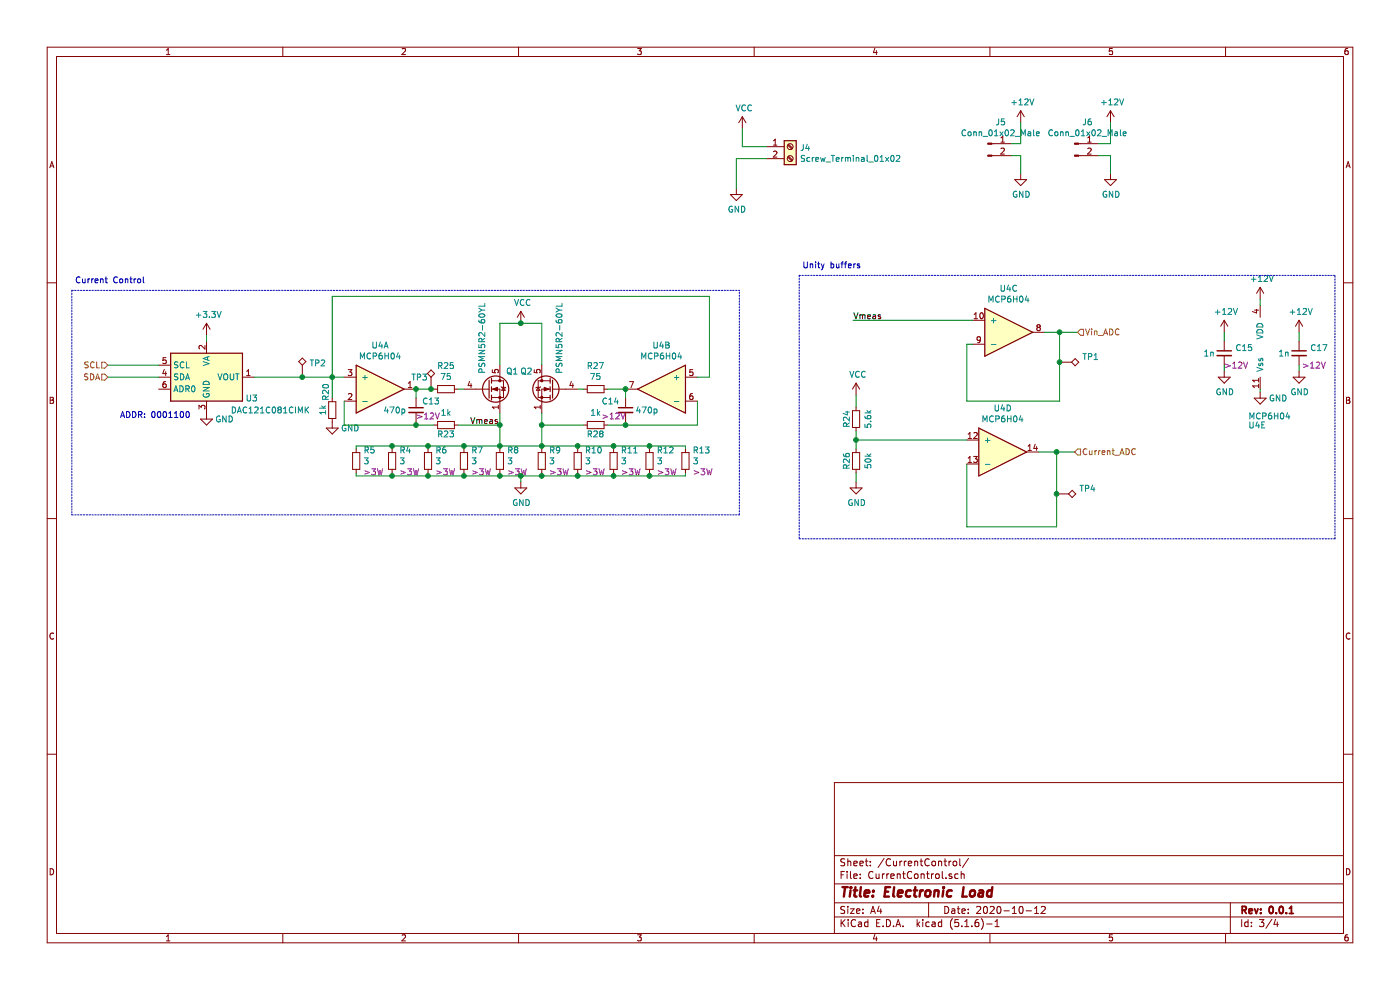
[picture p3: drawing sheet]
EESchema Schematic File Version 4
EELAYER 30 0
EELAYER END
$Descr A4 11693 8268
encoding utf-8
Sheet 3 4
Title "Electronic Load"
Date "2020-10-12"
Rev "0.0.1"
Comp ""
Comment1 ""
Comment2 ""
Comment3 ""
Comment4 ""
$EndDescr
$Comp
L Device:R_Small R4
U 1 1
P 3275 3850
F 0 "R4" H 3334 3941 50  0000 L CNN
F 1 "3" H 3334 3850 50  0000 L CNN
F 2 "Resistor_THT:R_Axial_DIN0614_L14.3mm_D5.7mm_P25.40mm_Horizontal" H 3275 3850 50  0001 C CNN
F 3 "~" H 3275 3850 50  0001 C CNN
F 4 ">3W" H 3334 3759 50  0000 L CNN "Power "
F 5 "PPC5W3.0CT-ND" H 3275 3850 50  0001 C CNN "Digikey"
	1    3275 3850
	1    0    0    -1  
$EndComp
$Comp
L power:VCC #PWR0123
U 1 1
P 4350 2700
F 0 "#PWR0123" H 4350 2550 50  0001 C CNN
F 1 "VCC" H 4365 2873 50  0000 C CNN
F 2 "" H 4350 2700 50  0001 C CNN
F 3 "" H 4350 2700 50  0001 C CNN
	1    4350 2700
	1    0    0    -1  
$EndComp
Wire Wire Line
	4175 2700 4175 3050
Connection ~ 4175 3550
$Comp
L power:VCC #PWR0133
U 1 1
P 6200 1075
F 0 "#PWR0133" H 6200 925 50  0001 C CNN
F 1 "VCC" H 6215 1248 50  0000 C CNN
F 2 "" H 6200 1075 50  0001 C CNN
F 3 "" H 6200 1075 50  0001 C CNN
	1    6200 1075
	1    0    0    -1  
$EndComp
Wire Wire Line
	6200 1075 6200 1225
Wire Wire Line
	6200 1225 6400 1225
$Comp
L Device:R_Small R6
U 1 1
P 3575 3850
F 0 "R6" H 3634 3941 50  0000 L CNN
F 1 "3" H 3634 3850 50  0000 L CNN
F 2 "Resistor_THT:R_Axial_DIN0614_L14.3mm_D5.7mm_P25.40mm_Horizontal" H 3575 3850 50  0001 C CNN
F 3 "~" H 3575 3850 50  0001 C CNN
F 4 ">3W" H 3634 3759 50  0000 L CNN "Power "
F 5 "PPC5W3.0CT-ND" H 3575 3850 50  0001 C CNN "Digikey"
	1    3575 3850
	1    0    0    -1  
$EndComp
$Comp
L Device:R_Small R7
U 1 1
P 3875 3850
F 0 "R7" H 3934 3941 50  0000 L CNN
F 1 "3" H 3934 3850 50  0000 L CNN
F 2 "Resistor_THT:R_Axial_DIN0614_L14.3mm_D5.7mm_P25.40mm_Horizontal" H 3875 3850 50  0001 C CNN
F 3 "~" H 3875 3850 50  0001 C CNN
F 4 ">3W" H 3934 3759 50  0000 L CNN "Power "
F 5 "PPC5W3.0CT-ND" H 3875 3850 50  0001 C CNN "Digikey"
	1    3875 3850
	1    0    0    -1  
$EndComp
$Comp
L Device:R_Small R8
U 1 1
P 4175 3850
F 0 "R8" H 4234 3941 50  0000 L CNN
F 1 "3" H 4234 3850 50  0000 L CNN
F 2 "Resistor_THT:R_Axial_DIN0614_L14.3mm_D5.7mm_P25.40mm_Horizontal" H 4175 3850 50  0001 C CNN
F 3 "~" H 4175 3850 50  0001 C CNN
F 4 ">3W" H 4234 3759 50  0000 L CNN "Power "
F 5 "PPC5W3.0CT-ND" H 4175 3850 50  0001 C CNN "Digikey"
	1    4175 3850
	1    0    0    -1  
$EndComp
$Comp
L Device:R_Small R9
U 1 1
P 4525 3850
F 0 "R9" H 4584 3941 50  0000 L CNN
F 1 "3" H 4584 3850 50  0000 L CNN
F 2 "Resistor_THT:R_Axial_DIN0614_L14.3mm_D5.7mm_P25.40mm_Horizontal" H 4525 3850 50  0001 C CNN
F 3 "~" H 4525 3850 50  0001 C CNN
F 4 ">3W" H 4584 3759 50  0000 L CNN "Power "
F 5 "PPC5W3.0CT-ND" H 4525 3850 50  0001 C CNN "Digikey"
	1    4525 3850
	1    0    0    -1  
$EndComp
$Comp
L Device:R_Small R10
U 1 1
P 4825 3850
F 0 "R10" H 4884 3941 50  0000 L CNN
F 1 "3" H 4884 3850 50  0000 L CNN
F 2 "Resistor_THT:R_Axial_DIN0614_L14.3mm_D5.7mm_P25.40mm_Horizontal" H 4825 3850 50  0001 C CNN
F 3 "~" H 4825 3850 50  0001 C CNN
F 4 ">3W" H 4884 3759 50  0000 L CNN "Power "
F 5 "PPC5W3.0CT-ND" H 4825 3850 50  0001 C CNN "Digikey"
	1    4825 3850
	1    0    0    -1  
$EndComp
$Comp
L Device:R_Small R11
U 1 1
P 5125 3850
F 0 "R11" H 5184 3941 50  0000 L CNN
F 1 "3" H 5184 3850 50  0000 L CNN
F 2 "Resistor_THT:R_Axial_DIN0614_L14.3mm_D5.7mm_P25.40mm_Horizontal" H 5125 3850 50  0001 C CNN
F 3 "~" H 5125 3850 50  0001 C CNN
F 4 ">3W" H 5184 3759 50  0000 L CNN "Power "
F 5 "PPC5W3.0CT-ND" H 5125 3850 50  0001 C CNN "Digikey"
	1    5125 3850
	1    0    0    -1  
$EndComp
$Comp
L Device:R_Small R12
U 1 1
P 5425 3850
F 0 "R12" H 5484 3941 50  0000 L CNN
F 1 "3" H 5484 3850 50  0000 L CNN
F 2 "Resistor_THT:R_Axial_DIN0614_L14.3mm_D5.7mm_P25.40mm_Horizontal" H 5425 3850 50  0001 C CNN
F 3 "~" H 5425 3850 50  0001 C CNN
F 4 ">3W" H 5484 3759 50  0000 L CNN "Power "
F 5 "PPC5W3.0CT-ND" H 5425 3850 50  0001 C CNN "Digikey"
	1    5425 3850
	1    0    0    -1  
$EndComp
$Comp
L Device:R_Small R13
U 1 1
P 5725 3850
F 0 "R13" H 5784 3941 50  0000 L CNN
F 1 "3" H 5784 3850 50  0000 L CNN
F 2 "Resistor_THT:R_Axial_DIN0614_L14.3mm_D5.7mm_P25.40mm_Horizontal" H 5725 3850 50  0001 C CNN
F 3 "~" H 5725 3850 50  0001 C CNN
F 4 ">3W" H 5784 3759 50  0000 L CNN "Power "
F 5 "PPC5W3.0CT-ND" H 5725 3850 50  0001 C CNN "Digikey"
	1    5725 3850
	1    0    0    -1  
$EndComp
$Comp
L Device:R_Small R5
U 1 1
P 2975 3850
F 0 "R5" H 3034 3941 50  0000 L CNN
F 1 "3" H 3034 3850 50  0000 L CNN
F 2 "Resistor_THT:R_Axial_DIN0614_L14.3mm_D5.7mm_P25.40mm_Horizontal" H 2975 3850 50  0001 C CNN
F 3 "~" H 2975 3850 50  0001 C CNN
F 4 ">3W" H 3034 3759 50  0000 L CNN "Power "
F 5 "PPC5W3.0CT-ND" H 2975 3850 50  0001 C CNN "Digikey"
F 6 "" H 2975 3850 50  0001 C CNN "LCSC"
	1    2975 3850
	1    0    0    -1  
$EndComp
Text Label 3925 3550 0    50   ~ 0
Vmeas
Wire Wire Line
	8850 3350 8850 3025
Text Label 7125 2675 0    50   ~ 0
Vmeas
Text HLabel 8975 3775 2    50   Input ~ 0
Current_ADC
Wire Notes Line
	6675 2300 6675 4500
Wire Notes Line
	6675 4500 11150 4500
Wire Notes Line
	11150 4500 11150 2300
Wire Notes Line
	11150 2300 6675 2300
Text Notes 6700 2250 0    50   ~ 0
Unity buffers
Wire Notes Line
	600  4300 6175 4300
Wire Notes Line
	6175 4300 6175 2425
Wire Notes Line
	600  2425 600  4300
Wire Notes Line
	600  2425 6175 2425
Text Notes 625  2375 0    50   ~ 0
Current Control
$Comp
L power:GND #PWR0126
U 1 1
P 10525 3275
F 0 "#PWR0126" H 10525 3025 50  0001 C CNN
F 1 "GND" H 10675 3225 50  0000 C CNN
F 2 "" H 10525 3275 50  0001 C CNN
F 3 "" H 10525 3275 50  0001 C CNN
	1    10525 3275
	1    0    0    -1  
$EndComp
$Comp
L power:+12V #PWR0139
U 1 1
P 10525 2500
F 0 "#PWR0139" H 10525 2350 50  0001 C CNN
F 1 "+12V" H 10540 2673 50  0000 C CNN
F 2 "" H 10525 2500 50  0001 C CNN
F 3 "" H 10525 2500 50  0001 C CNN
	1    10525 2500
	1    0    0    -1  
$EndComp
$Comp
L power:+12V #PWR03
U 1 1
P 10225 2775
F 0 "#PWR03" H 10225 2625 50  0001 C CNN
F 1 "+12V" H 10240 2948 50  0000 C CNN
F 2 "" H 10225 2775 50  0001 C CNN
F 3 "" H 10225 2775 50  0001 C CNN
	1    10225 2775
	1    0    0    -1  
$EndComp
$Comp
L power:GND #PWR04
U 1 1
P 10225 3100
F 0 "#PWR04" H 10225 2850 50  0001 C CNN
F 1 "GND" H 10230 2927 50  0000 C CNN
F 2 "" H 10225 3100 50  0001 C CNN
F 3 "" H 10225 3100 50  0001 C CNN
	1    10225 3100
	1    0    0    -1  
$EndComp
Wire Wire Line
	10225 3050 10225 3100
$Comp
L Device:C_Small C15
U 1 1
P 10225 2950
F 0 "C15" H 10317 2996 50  0000 L CNN
F 1 "1n" H 10050 2950 50  0000 L CNN
F 2 "Capacitor_SMD:C_0603_1608Metric_Pad1.05x0.95mm_HandSolder" H 10225 2950 50  0001 C CNN
F 3 "~" H 10225 2950 50  0001 C CNN
F 4 ">12V" H 10325 2850 50  0000 C CNN "Voltage"
F 5 "" H 10225 2950 50  0001 C CNN "Digikey"
F 6 "C100040" H 10225 2950 50  0001 C CNN "LCSC"
	1    10225 2950
	1    0    0    -1  
$EndComp
$Comp
L Device:R_Small R25
U 1 1
P 3725 3250
F 0 "R25" V 3529 3250 50  0000 C CNN
F 1 "75" V 3620 3250 50  0000 C CNN
F 2 "Resistor_SMD:R_0603_1608Metric_Pad1.05x0.95mm_HandSolder" H 3725 3250 50  0001 C CNN
F 3 "~" H 3725 3250 50  0001 C CNN
F 4 "" V 3725 3250 50  0001 C CNN "Digikey"
F 5 "C441884" V 3725 3250 50  0001 C CNN "LCSC"
	1    3725 3250
	0    1    1    0   
$EndComp
Wire Wire Line
	3825 3250 3875 3250
$Comp
L power:+12V #PWR09
U 1 1
P 10850 2775
F 0 "#PWR09" H 10850 2625 50  0001 C CNN
F 1 "+12V" H 10865 2948 50  0000 C CNN
F 2 "" H 10850 2775 50  0001 C CNN
F 3 "" H 10850 2775 50  0001 C CNN
	1    10850 2775
	1    0    0    -1  
$EndComp
Wire Wire Line
	10850 2775 10850 2850
$Comp
L power:GND #PWR010
U 1 1
P 10850 3100
F 0 "#PWR010" H 10850 2850 50  0001 C CNN
F 1 "GND" H 10855 2927 50  0000 C CNN
F 2 "" H 10850 3100 50  0001 C CNN
F 3 "" H 10850 3100 50  0001 C CNN
	1    10850 3100
	1    0    0    -1  
$EndComp
Wire Wire Line
	10850 3050 10850 3100
$Comp
L Device:C_Small C17
U 1 1
P 10850 2950
F 0 "C17" H 10942 2996 50  0000 L CNN
F 1 "1n" H 10675 2950 50  0000 L CNN
F 2 "Capacitor_SMD:C_0603_1608Metric_Pad1.05x0.95mm_HandSolder" H 10850 2950 50  0001 C CNN
F 3 "~" H 10850 2950 50  0001 C CNN
F 4 ">12V" H 10975 2850 50  0000 C CNN "Voltage"
F 5 "" H 10850 2950 50  0001 C CNN "Digikey"
F 6 "C100040" H 10850 2950 50  0001 C CNN "LCSC"
	1    10850 2950
	1    0    0    -1  
$EndComp
$Comp
L Connector:TestPoint_Alt TP2
U 1 1
P 2525 3150
F 0 "TP2" H 2583 3268 50  0000 L CNN
F 1 "TestPoint_Alt" H 2000 3200 50  0001 L CNN
F 2 "TestPoint:TestPoint_Keystone_5000-5004_Miniature" H 2725 3150 50  0001 C CNN
F 3 "~" H 2725 3150 50  0001 C CNN
	1    2525 3150
	1    0    0    -1  
$EndComp
Connection ~ 2775 3150
$Comp
L Connector:TestPoint_Alt TP4
U 1 1
P 8825 4125
F 0 "TP4" V 8779 4313 50  0000 L CNN
F 1 "TestPoint_Alt" V 8870 4313 50  0001 L CNN
F 2 "TestPoint:TestPoint_Keystone_5000-5004_Miniature" H 9025 4125 50  0001 C CNN
F 3 "~" H 9025 4125 50  0001 C CNN
	1    8825 4125
	0    1    1    0   
$EndComp
$Comp
L Connector:TestPoint_Alt TP3
U 1 1
P 3600 3250
F 0 "TP3" H 3575 3350 50  0000 R CNN
F 1 "TestPoint_Alt" V 3600 4000 50  0001 R CNN
F 2 "TestPoint:TestPoint_Keystone_5000-5004_Miniature" H 3800 3250 50  0001 C CNN
F 3 "~" H 3800 3250 50  0001 C CNN
	1    3600 3250
	1    0    0    -1  
$EndComp
$Comp
L Analog_DAC:DAC121C081CIMK U3
U 1 1
P 1725 3150
F 0 "U3" H 2050 2975 50  0000 L CNN
F 1 "DAC121C081CIMK" H 1925 2875 50  0000 L CNN
F 2 "Package_TO_SOT_SMD:SOT-23-6" H 2375 2900 50  0001 C CNN
F 3 "http://www.ti.com/lit/ds/symlink/dac121c081.pdf" H 1725 3150 50  0001 C CNN
F 4 "DAC121C081CIMK/NOPBCT-ND" H 1725 3150 50  0001 C CNN "Digikey"
F 5 "" H 1725 3150 50  0001 C CNN "LCSC"
	1    1725 3150
	1    0    0    -1  
$EndComp
$Comp
L power:GND #PWR0125
U 1 1
P 1725 3450
F 0 "#PWR0125" H 1725 3200 50  0001 C CNN
F 1 "GND" H 1875 3400 50  0000 C CNN
F 2 "" H 1725 3450 50  0001 C CNN
F 3 "" H 1725 3450 50  0001 C CNN
	1    1725 3450
	1    0    0    -1  
$EndComp
Text HLabel 900  3050 0    50   Input ~ 0
SCL
Text HLabel 900  3150 0    50   Input ~ 0
SDA
$Comp
L power:+3.3V #PWR0127
U 1 1
P 1725 2800
F 0 "#PWR0127" H 1725 2650 50  0001 C CNN
F 1 "+3.3V" H 1740 2973 50  0000 C CNN
F 2 "" H 1725 2800 50  0001 C CNN
F 3 "" H 1725 2800 50  0001 C CNN
	1    1725 2800
	1    0    0    -1  
$EndComp
Wire Wire Line
	1725 2800 1725 2850
Text Notes 1000 3500 0    50   ~ 0
ADDR: 0001100
$Comp
L power:GND #PWR0124
U 1 1
P 4350 4025
F 0 "#PWR0124" H 4350 3775 50  0001 C CNN
F 1 "GND" H 4355 3852 50  0000 C CNN
F 2 "" H 4350 4025 50  0001 C CNN
F 3 "" H 4350 4025 50  0001 C CNN
	1    4350 4025
	1    0    0    -1  
$EndComp
$Comp
L power:GND #PWR0134
U 1 1
P 6150 1575
F 0 "#PWR0134" H 6150 1325 50  0001 C CNN
F 1 "GND" H 6155 1402 50  0000 C CNN
F 2 "" H 6150 1575 50  0001 C CNN
F 3 "" H 6150 1575 50  0001 C CNN
	1    6150 1575
	1    0    0    -1  
$EndComp
$Comp
L Device:R_Small R20
U 1 1
P 2775 3425
F 0 "R20" V 2825 3275 50  0000 C CNN
F 1 "1k" V 2850 3425 50  0000 C CNN
F 2 "Resistor_SMD:R_0603_1608Metric_Pad1.05x0.95mm_HandSolder" H 2775 3425 50  0001 C CNN
F 3 "~" H 2775 3425 50  0001 C CNN
F 4 "" V 2775 3425 50  0001 C CNN "Digikey"
F 5 "C441891" V 2775 3425 50  0001 C CNN "LCSC"
	1    2775 3425
	-1   0    0    1   
$EndComp
Wire Wire Line
	2775 3150 2775 3325
$Comp
L power:GND #PWR01
U 1 1
P 2775 3525
F 0 "#PWR01" H 2775 3275 50  0001 C CNN
F 1 "GND" H 2925 3475 50  0000 C CNN
F 2 "" H 2775 3525 50  0001 C CNN
F 3 "" H 2775 3525 50  0001 C CNN
	1    2775 3525
	1    0    0    -1  
$EndComp
Wire Wire Line
	3475 3250 3600 3250
Wire Wire Line
	7125 2675 8125 2675
Wire Wire Line
	8725 2775 8850 2775
Connection ~ 8850 2775
Wire Wire Line
	8850 2775 9000 2775
$Comp
L Device:R_Small R23
U 1 1
P 3725 3550
F 0 "R23" V 3800 3550 50  0000 C CNN
F 1 "1k" V 3620 3550 50  0000 C CNN
F 2 "Resistor_SMD:R_0603_1608Metric_Pad1.05x0.95mm_HandSolder" H 3725 3550 50  0001 C CNN
F 3 "~" H 3725 3550 50  0001 C CNN
F 4 "" V 3725 3550 50  0001 C CNN "Digikey"
F 5 "C441891" V 3725 3550 50  0001 C CNN "LCSC"
	1    3725 3550
	0    1    1    0   
$EndComp
Wire Wire Line
	3825 3550 4175 3550
$Comp
L Device:C_Small C13
U 1 1
P 3475 3425
F 0 "C13" H 3525 3500 50  0000 L CNN
F 1 "470p" H 3200 3425 50  0000 L CNN
F 2 "Capacitor_SMD:C_0603_1608Metric_Pad1.05x0.95mm_HandSolder" H 3475 3425 50  0001 C CNN
F 3 "~" H 3475 3425 50  0001 C CNN
F 4 ">12V" H 3575 3375 50  0000 C CNN "Voltage"
F 5 "" H 3475 3425 50  0001 C CNN "Digikey"
F 6 "C376836" H 3475 3425 50  0001 C CNN "LCSC"
	1    3475 3425
	1    0    0    -1  
$EndComp
Wire Wire Line
	3475 3325 3475 3250
Wire Wire Line
	3475 3525 3475 3550
Connection ~ 3475 3550
Wire Wire Line
	3475 3550 3625 3550
$Comp
L Transistor_FET:PSMN5R2-60YL Q1
U 1 1
P 4075 3250
F 0 "Q1" H 4225 3400 50  0000 L CNN
F 1 "PSMN5R2-60YL" V 4025 3375 50  0000 L CNN
F 2 "Package_TO_SOT_SMD:LFPAK56" H 4225 3250 50  0001 C CNN
F 3 "https://assets.nexperia.com/documents/data-sheet/PSMN5R2-60YL.pdf" H 4075 3250 50  0001 C CNN
F 4 "1727-2595-1-ND" H 4075 3250 50  0001 C CNN "Digikey"
	1    4075 3250
	1    0    0    -1  
$EndComp
Connection ~ 3600 3250
Wire Wire Line
	3600 3250 3625 3250
Wire Wire Line
	900  3050 1325 3050
Wire Wire Line
	900  3150 1325 3150
$Comp
L Connector:Screw_Terminal_01x02 J4
U 1 1
P 6600 1225
F 0 "J4" H 6680 1217 50  0000 L CNN
F 1 "Screw_Terminal_01x02" H 6680 1126 50  0000 L CNN
F 2 "Connector_Phoenix_MC:PhoenixContact_MCV_1,5_2-G-3.81_1x02_P3.81mm_Vertical" H 6600 1225 50  0001 C CNN
F 3 "~" H 6600 1225 50  0001 C CNN
F 4 "" H 6600 1225 50  0001 C CNN "Digikey"
F 5 "C89123" H 6600 1225 50  0001 C CNN "LCSC"
	1    6600 1225
	1    0    0    -1  
$EndComp
Wire Wire Line
	6150 1325 6400 1325
Wire Wire Line
	6150 1325 6150 1575
$Comp
L E-Load-rescue:MCP6H04 U4
U 1 1
P 3175 3250
F 0 "U4" H 3175 3617 50  0000 C CNN
F 1 "MCP6H04" H 3175 3526 50  0000 C CNN
F 2 "Package_SO:TSSOP-14_4.4x5mm_P0.65mm" H 3175 3250 50  0001 C CNN
F 3 "" H 3175 3250 50  0001 C CNN
F 4 "MCP6H04T-E/SLCT-ND" H 3175 3250 50  0001 C CNN "Digikey"
F 5 "" H 3175 3250 50  0001 C CNN "LCSC"
	1    3175 3250
	1    0    0    -1  
$EndComp
Connection ~ 3475 3250
Wire Wire Line
	2875 3350 2875 3550
Wire Wire Line
	2875 3550 3475 3550
Wire Wire Line
	4175 3550 4175 3725
Wire Wire Line
	2975 3725 3275 3725
Wire Wire Line
	2975 3975 3275 3975
Wire Wire Line
	2975 3725 2975 3750
Wire Wire Line
	2975 3950 2975 3975
Wire Wire Line
	3275 3725 3275 3750
Wire Wire Line
	3275 3950 3275 3975
Connection ~ 3275 3725
Wire Wire Line
	3275 3725 3575 3725
Connection ~ 3275 3975
Wire Wire Line
	3275 3975 3575 3975
Wire Wire Line
	3575 3725 3575 3750
Wire Wire Line
	3575 3950 3575 3975
Connection ~ 3575 3725
Wire Wire Line
	3575 3725 3875 3725
Connection ~ 3575 3975
Wire Wire Line
	3575 3975 3875 3975
Wire Wire Line
	3875 3725 3875 3750
Wire Wire Line
	3875 3950 3875 3975
Connection ~ 3875 3725
Wire Wire Line
	3875 3725 4175 3725
Connection ~ 3875 3975
Wire Wire Line
	3875 3975 4175 3975
Wire Wire Line
	4175 3725 4175 3750
Wire Wire Line
	4175 3950 4175 3975
Connection ~ 4175 3725
Connection ~ 4175 3975
Wire Wire Line
	4175 3975 4350 3975
Wire Wire Line
	4525 3725 4525 3750
Wire Wire Line
	4525 3950 4525 3975
Connection ~ 4525 3725
Wire Wire Line
	4525 3725 4825 3725
Connection ~ 4525 3975
Wire Wire Line
	4525 3975 4825 3975
Wire Wire Line
	4825 3725 4825 3750
Wire Wire Line
	4825 3950 4825 3975
Connection ~ 4825 3725
Wire Wire Line
	4825 3725 5125 3725
Connection ~ 4825 3975
Wire Wire Line
	4825 3975 5125 3975
Wire Wire Line
	5125 3725 5125 3750
Wire Wire Line
	5125 3950 5125 3975
Connection ~ 5125 3725
Wire Wire Line
	5125 3725 5425 3725
Connection ~ 5125 3975
Wire Wire Line
	5125 3975 5425 3975
Wire Wire Line
	5425 3725 5425 3750
Wire Wire Line
	5425 3950 5425 3975
Connection ~ 5425 3725
Wire Wire Line
	5425 3725 5725 3725
Connection ~ 5425 3975
Wire Wire Line
	5425 3975 5725 3975
Wire Wire Line
	5725 3725 5725 3750
Wire Wire Line
	5725 3950 5725 3975
Wire Wire Line
	4350 4025 4350 3975
Connection ~ 4350 3975
Wire Wire Line
	4350 3975 4525 3975
Wire Wire Line
	4175 3450 4175 3550
$Comp
L E-Load-rescue:MCP6H04 U4
U 3 1
P 8425 2775
F 0 "U4" H 8425 3142 50  0000 C CNN
F 1 "MCP6H04" H 8425 3051 50  0000 C CNN
F 2 "Package_SO:TSSOP-14_4.4x5mm_P0.65mm" H 8425 2775 50  0001 C CNN
F 3 "" H 8425 2775 50  0001 C CNN
	3    8425 2775
	1    0    0    -1  
$EndComp
$Comp
L E-Load-rescue:MCP6H04 U4
U 5 1
P 10525 2900
F 0 "U4" H 10425 2250 50  0000 L CNN
F 1 "MCP6H04" H 10425 2325 50  0000 L CNN
F 2 "Package_SO:TSSOP-14_4.4x5mm_P0.65mm" H 10525 2900 50  0001 C CNN
F 3 "" H 10525 2900 50  0001 C CNN
	5    10525 2900
	1    0    0    -1  
$EndComp
$Comp
L E-Load-rescue:MCP6H04 U4
U 4 1
P 8375 3775
F 0 "U4" H 8375 4142 50  0000 C CNN
F 1 "MCP6H04" H 8375 4051 50  0000 C CNN
F 2 "Package_SO:TSSOP-14_4.4x5mm_P0.65mm" H 8375 3775 50  0001 C CNN
F 3 "" H 8375 3775 50  0001 C CNN
	4    8375 3775
	1    0    0    -1  
$EndComp
Wire Wire Line
	8125 2875 8075 2875
Wire Wire Line
	8075 2875 8075 3350
Wire Wire Line
	8075 3350 8850 3350
$Comp
L power:VCC #PWR05
U 1 1
P 7150 3300
F 0 "#PWR05" H 7150 3150 50  0001 C CNN
F 1 "VCC" H 7165 3473 50  0000 C CNN
F 2 "" H 7150 3300 50  0001 C CNN
F 3 "" H 7150 3300 50  0001 C CNN
	1    7150 3300
	1    0    0    -1  
$EndComp
Wire Wire Line
	7150 3300 7150 3400
Wire Wire Line
	8075 3875 8075 4400
Wire Wire Line
	8075 4400 8825 4400
Wire Wire Line
	8825 4400 8825 4125
Wire Wire Line
	8825 3775 8675 3775
Wire Wire Line
	8825 3775 8975 3775
Connection ~ 8825 3775
Text HLabel 9000 2775 2    50   Input ~ 0
Vin_ADC
$Comp
L Device:R_Small R24
U 1 1
P 7150 3500
F 0 "R24" V 7225 3500 50  0000 C CNN
F 1 "5.6k" V 7045 3500 50  0000 C CNN
F 2 "Resistor_SMD:R_0603_1608Metric_Pad1.05x0.95mm_HandSolder" H 7150 3500 50  0001 C CNN
F 3 "~" H 7150 3500 50  0001 C CNN
F 4 "" V 7150 3500 50  0001 C CNN "Digikey"
F 5 "C507469" V 7150 3500 50  0001 C CNN "LCSC"
	1    7150 3500
	-1   0    0    1   
$EndComp
$Comp
L Device:R_Small R26
U 1 1
P 7150 3850
F 0 "R26" V 7225 3850 50  0000 C CNN
F 1 "50k" V 7045 3850 50  0000 C CNN
F 2 "Resistor_SMD:R_0603_1608Metric_Pad1.05x0.95mm_HandSolder" H 7150 3850 50  0001 C CNN
F 3 "~" H 7150 3850 50  0001 C CNN
F 4 "" V 7150 3850 50  0001 C CNN "Digikey"
F 5 "C881419" V 7150 3850 50  0001 C CNN "LCSC"
	1    7150 3850
	-1   0    0    1   
$EndComp
Wire Wire Line
	7150 3600 7150 3675
$Comp
L power:GND #PWR06
U 1 1
P 7150 4025
F 0 "#PWR06" H 7150 3775 50  0001 C CNN
F 1 "GND" H 7155 3852 50  0000 C CNN
F 2 "" H 7150 4025 50  0001 C CNN
F 3 "" H 7150 4025 50  0001 C CNN
	1    7150 4025
	1    0    0    -1  
$EndComp
Wire Wire Line
	7150 3950 7150 4025
Wire Wire Line
	8075 3675 7150 3675
Connection ~ 7150 3675
Wire Wire Line
	7150 3675 7150 3750
Wire Wire Line
	10525 2550 10525 2500
Wire Wire Line
	10525 3250 10525 3275
Wire Wire Line
	10225 2775 10225 2850
Connection ~ 8850 3025
Wire Wire Line
	8850 3025 8850 2775
$Comp
L Connector:TestPoint_Alt TP1
U 1 1
P 8850 3025
F 0 "TP1" V 8804 3213 50  0000 L CNN
F 1 "TestPoint_Alt" V 8895 3213 50  0001 L CNN
F 2 "TestPoint:TestPoint_Keystone_5000-5004_Miniature" H 9050 3025 50  0001 C CNN
F 3 "~" H 9050 3025 50  0001 C CNN
	1    8850 3025
	0    1    1    0   
$EndComp
Connection ~ 8825 4125
Wire Wire Line
	8825 4125 8825 3775
Wire Wire Line
	4525 2700 4525 3050
Connection ~ 4525 3550
$Comp
L Device:R_Small R27
U 1 1
P 4975 3250
F 0 "R27" V 4779 3250 50  0000 C CNN
F 1 "75" V 4870 3250 50  0000 C CNN
F 2 "Resistor_SMD:R_0603_1608Metric_Pad1.05x0.95mm_HandSolder" H 4975 3250 50  0001 C CNN
F 3 "~" H 4975 3250 50  0001 C CNN
F 4 "" V 4975 3250 50  0001 C CNN "Digikey"
F 5 "C441884" V 4975 3250 50  0001 C CNN "LCSC"
	1    4975 3250
	0    -1   1    0   
$EndComp
Wire Wire Line
	4875 3250 4825 3250
$Comp
L Device:R_Small R28
U 1 1
P 4975 3550
F 0 "R28" V 5050 3550 50  0000 C CNN
F 1 "1k" V 4870 3550 50  0000 C CNN
F 2 "Resistor_SMD:R_0603_1608Metric_Pad1.05x0.95mm_HandSolder" H 4975 3550 50  0001 C CNN
F 3 "~" H 4975 3550 50  0001 C CNN
F 4 "" V 4975 3550 50  0001 C CNN "Digikey"
F 5 "C441891" V 4975 3550 50  0001 C CNN "LCSC"
	1    4975 3550
	0    -1   1    0   
$EndComp
Wire Wire Line
	4875 3550 4525 3550
$Comp
L Device:C_Small C14
U 1 1
P 5225 3425
F 0 "C14" H 5275 3500 50  0000 L CNN
F 1 "470p" H 4950 3425 50  0000 L CNN
F 2 "Capacitor_SMD:C_0603_1608Metric_Pad1.05x0.95mm_HandSolder" H 5225 3425 50  0001 C CNN
F 3 "~" H 5225 3425 50  0001 C CNN
F 4 ">12V" H 5325 3375 50  0000 C CNN "Voltage"
F 5 "" H 5225 3425 50  0001 C CNN "Digikey"
F 6 "C376836" H 5225 3425 50  0001 C CNN "LCSC"
	1    5225 3425
	-1   0    0    -1  
$EndComp
Wire Wire Line
	5225 3325 5225 3250
Wire Wire Line
	5225 3525 5225 3550
Connection ~ 5225 3550
Wire Wire Line
	5225 3550 5075 3550
$Comp
L Transistor_FET:PSMN5R2-60YL Q2
U 1 1
P 4625 3250
F 0 "Q2" H 4800 3400 50  0000 L CNN
F 1 "PSMN5R2-60YL" V 4575 3375 50  0000 L CNN
F 2 "Package_TO_SOT_SMD:LFPAK56" H 4775 3250 50  0001 C CNN
F 3 "https://assets.nexperia.com/documents/data-sheet/PSMN5R2-60YL.pdf" H 4625 3250 50  0001 C CNN
F 4 "1727-2595-1-ND" H 4625 3250 50  0001 C CNN "Digikey"
	1    4625 3250
	-1   0    0    -1  
$EndComp
$Comp
L E-Load-rescue:MCP6H04 U4
U 2 1
P 5525 3250
F 0 "U4" H 5525 3617 50  0000 C CNN
F 1 "MCP6H04" H 5525 3526 50  0000 C CNN
F 2 "Package_SO:TSSOP-14_4.4x5mm_P0.65mm" H 5525 3250 50  0001 C CNN
F 3 "" H 5525 3250 50  0001 C CNN
F 4 "MCP6H04T-E/SLCT-ND" H 5525 3250 50  0001 C CNN "Digikey"
F 5 "" H 5525 3250 50  0001 C CNN "LCSC"
	2    5525 3250
	-1   0    0    -1  
$EndComp
Connection ~ 5225 3250
Wire Wire Line
	5825 3350 5825 3550
Wire Wire Line
	5825 3550 5225 3550
Wire Wire Line
	4525 3550 4525 3725
Wire Wire Line
	4525 3450 4525 3550
Wire Wire Line
	2775 3150 2875 3150
Wire Wire Line
	2125 3150 2525 3150
Wire Wire Line
	4175 3725 4525 3725
Wire Wire Line
	4175 2700 4350 2700
Connection ~ 4350 2700
Wire Wire Line
	4350 2700 4525 2700
Wire Wire Line
	5075 3250 5225 3250
Connection ~ 2525 3150
Wire Wire Line
	2525 3150 2775 3150
Wire Wire Line
	2775 3150 2775 2475
Wire Wire Line
	2775 2475 5925 2475
Wire Wire Line
	5925 2475 5925 3150
Wire Wire Line
	5925 3150 5825 3150
$Comp
L Connector:Conn_01x02_Male J5
U 1 1
P 8250 1200
F 0 "J5" H 8358 1381 50  0000 C CNN
F 1 "Conn_01x02_Male" H 8358 1290 50  0000 C CNN
F 2 "Connector_PinHeader_2.54mm:PinHeader_1x02_P2.54mm_Vertical" H 8250 1200 50  0001 C CNN
F 3 "~" H 8250 1200 50  0001 C CNN
	1    8250 1200
	1    0    0    -1  
$EndComp
$Comp
L Connector:Conn_01x02_Male J6
U 1 1
P 8975 1200
F 0 "J6" H 9083 1381 50  0000 C CNN
F 1 "Conn_01x02_Male" H 9083 1290 50  0000 C CNN
F 2 "Connector_PinHeader_2.54mm:PinHeader_1x02_P2.54mm_Vertical" H 8975 1200 50  0001 C CNN
F 3 "~" H 8975 1200 50  0001 C CNN
	1    8975 1200
	1    0    0    -1  
$EndComp
$Comp
L power:+12V #PWR0138
U 1 1
P 8525 1025
F 0 "#PWR0138" H 8525 875 50  0001 C CNN
F 1 "+12V" H 8540 1198 50  0000 C CNN
F 2 "" H 8525 1025 50  0001 C CNN
F 3 "" H 8525 1025 50  0001 C CNN
	1    8525 1025
	1    0    0    -1  
$EndComp
$Comp
L power:+12V #PWR0140
U 1 1
P 9275 1025
F 0 "#PWR0140" H 9275 875 50  0001 C CNN
F 1 "+12V" H 9290 1198 50  0000 C CNN
F 2 "" H 9275 1025 50  0001 C CNN
F 3 "" H 9275 1025 50  0001 C CNN
	1    9275 1025
	1    0    0    -1  
$EndComp
Wire Wire Line
	8525 1025 8525 1200
Wire Wire Line
	8525 1200 8450 1200
Wire Wire Line
	9275 1025 9275 1200
Wire Wire Line
	9275 1200 9175 1200
$Comp
L power:GND #PWR0141
U 1 1
P 8525 1450
F 0 "#PWR0141" H 8525 1200 50  0001 C CNN
F 1 "GND" H 8530 1277 50  0000 C CNN
F 2 "" H 8525 1450 50  0001 C CNN
F 3 "" H 8525 1450 50  0001 C CNN
	1    8525 1450
	1    0    0    -1  
$EndComp
$Comp
L power:GND #PWR0142
U 1 1
P 9275 1450
F 0 "#PWR0142" H 9275 1200 50  0001 C CNN
F 1 "GND" H 9280 1277 50  0000 C CNN
F 2 "" H 9275 1450 50  0001 C CNN
F 3 "" H 9275 1450 50  0001 C CNN
	1    9275 1450
	1    0    0    -1  
$EndComp
Wire Wire Line
	8450 1300 8525 1300
Wire Wire Line
	8525 1300 8525 1450
Wire Wire Line
	9175 1300 9275 1300
Wire Wire Line
	9275 1300 9275 1450
$EndSCHEMATC
